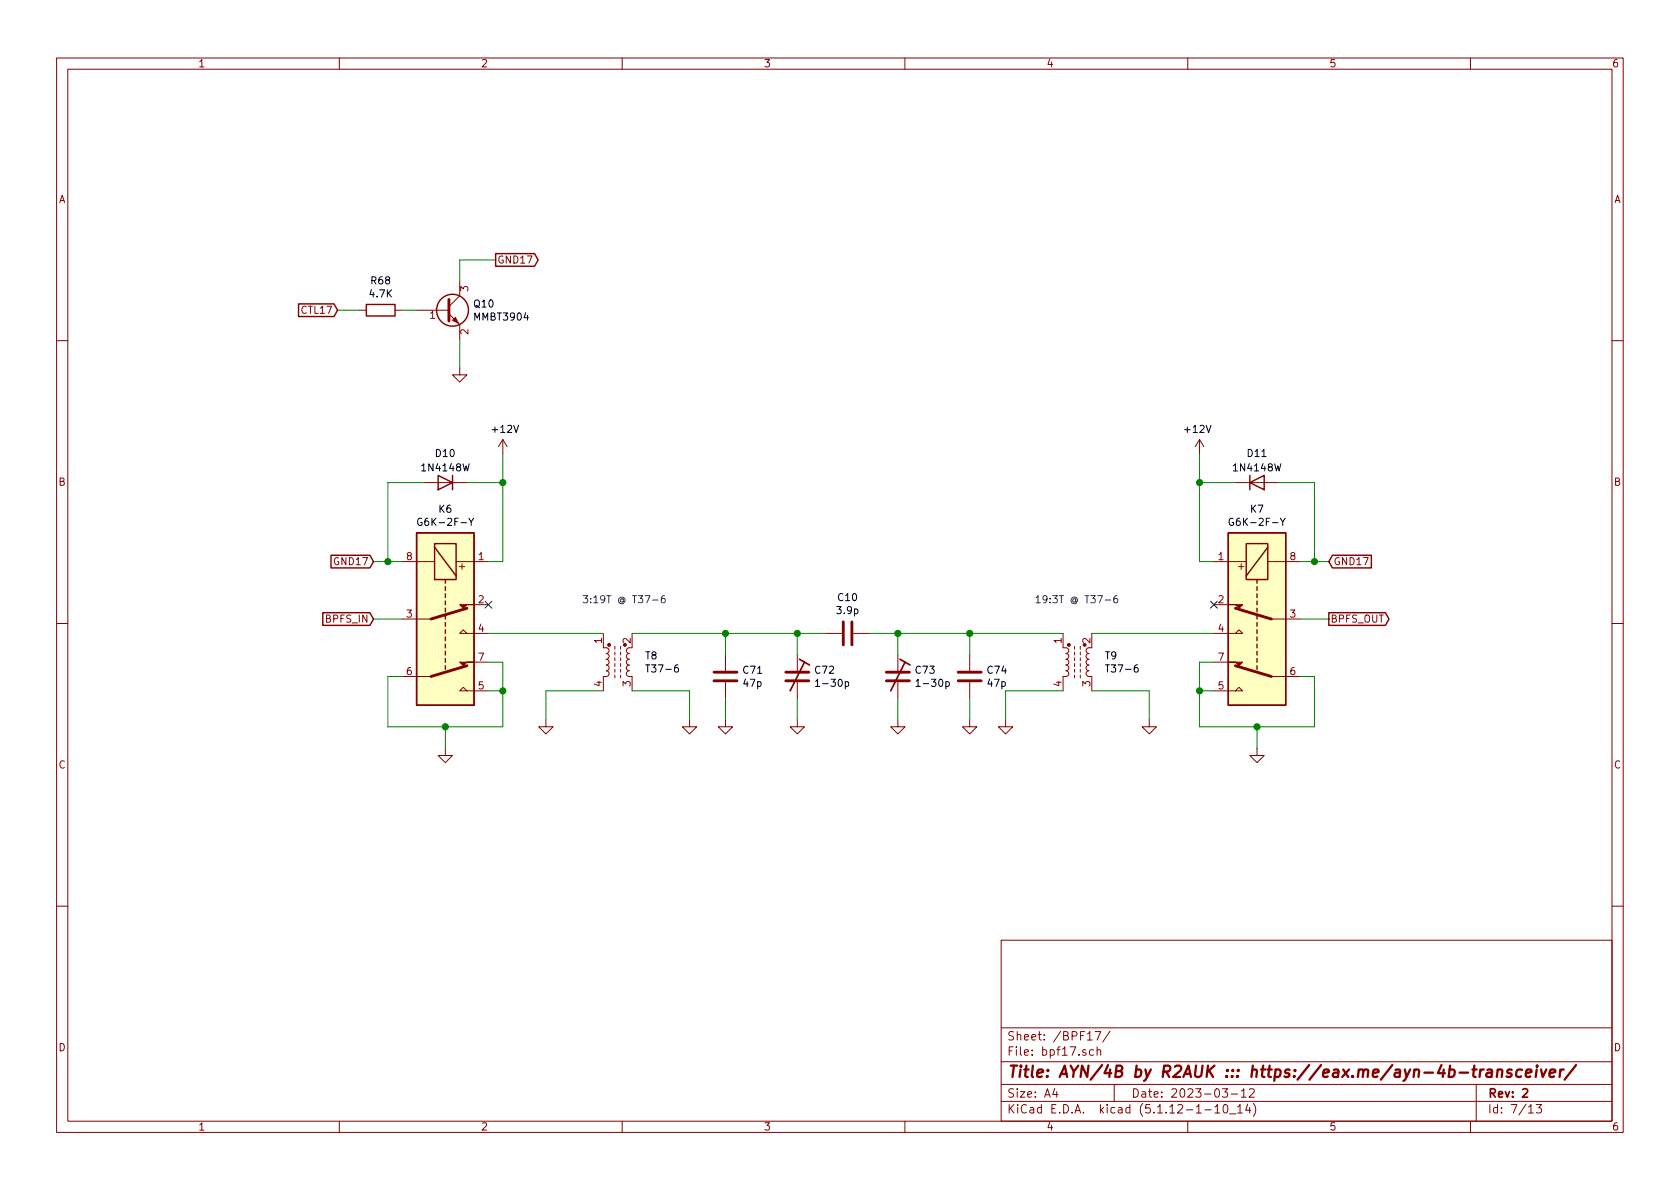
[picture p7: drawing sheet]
EESchema Schematic File Version 4
EELAYER 30 0
EELAYER END
$Descr A4 11693 8268
encoding utf-8
Sheet 7 13
Title "AYN/4B by R2AUK ::: https://eax.me/ayn-4b-transceiver/"
Date "2023-03-12"
Rev "2"
Comp ""
Comment1 ""
Comment2 ""
Comment3 ""
Comment4 ""
$EndDescr
Text GLabel 9250 4300 2    50   Output ~ 0
BPFS_OUT
Text GLabel 2600 4300 0    50   Input ~ 0
BPFS_IN
$Comp
L Relay:G6K-2 K?
U 1 1
P 3100 4300
AR Path="/63A99F22" Ref="K?"  Part="1" 
AR Path="/639CF160/63A99F22" Ref="K?"  Part="1" 
AR Path="/639F4E80/63A99F22" Ref="K6"  Part="1" 
F 0 "K6" V 2333 4300 50  0000 C CNN
F 1 "G6K-2F-Y" V 2424 4300 50  0000 C CNN
F 2 "Relay_SMD:Relay_DPDT_Omron_G6K-2F-Y" H 3100 4300 50  0001 L CNN
F 3 "http://omronfs.omron.com/en_US/ecb/products/pdf/en-g6k.pdf" H 3100 4300 50  0001 C CNN
	1    3100 4300
	0    1    1    0   
$EndComp
$Comp
L power:GND #PWR?
U 1 1
P 3100 5200
AR Path="/63A99F28" Ref="#PWR?"  Part="1" 
AR Path="/639CF160/63A99F28" Ref="#PWR?"  Part="1" 
AR Path="/639F4E80/63A99F28" Ref="#PWR0149"  Part="1" 
F 0 "#PWR0149" H 3100 4950 50  0001 C CNN
F 1 "GND" H 3105 5027 50  0001 C CNN
F 2 "" H 3100 5200 50  0001 C CNN
F 3 "" H 3100 5200 50  0001 C CNN
	1    3100 5200
	1    0    0    -1  
$EndComp
Wire Wire Line
	3100 5200 3100 5050
Wire Wire Line
	3100 5050 3500 5050
Wire Wire Line
	3500 5050 3500 4800
Wire Wire Line
	3500 4800 3400 4800
Wire Wire Line
	3500 4800 3500 4600
Wire Wire Line
	3500 4600 3400 4600
Connection ~ 3500 4800
Wire Wire Line
	3100 5050 2700 5050
Wire Wire Line
	2700 5050 2700 4700
Wire Wire Line
	2700 4700 2800 4700
Connection ~ 3100 5050
$Comp
L power:+12V #PWR?
U 1 1
P 3500 3150
AR Path="/63A99F39" Ref="#PWR?"  Part="1" 
AR Path="/639CF160/63A99F39" Ref="#PWR?"  Part="1" 
AR Path="/639F4E80/63A99F39" Ref="#PWR0139"  Part="1" 
F 0 "#PWR0139" H 3500 3000 50  0001 C CNN
F 1 "+12V" H 3515 3323 50  0000 C CNN
F 2 "" H 3500 3150 50  0001 C CNN
F 3 "" H 3500 3150 50  0001 C CNN
	1    3500 3150
	1    0    0    -1  
$EndComp
$Comp
L Diode:1N4148W D?
U 1 1
P 3100 3350
AR Path="/63A3545E/63A99F3F" Ref="D?"  Part="1" 
AR Path="/63A99F3F" Ref="D?"  Part="1" 
AR Path="/639CF160/63A99F3F" Ref="D?"  Part="1" 
AR Path="/639F4E80/63A99F3F" Ref="D10"  Part="1" 
F 0 "D10" H 3100 3150 50  0000 C CNN
F 1 "1N4148W" H 3100 3250 50  0000 C CNN
F 2 "Diode_SMD:D_SOD-123" H 3100 3175 50  0001 C CNN
F 3 "https://www.vishay.com/docs/85748/1n4148w.pdf" H 3100 3350 50  0001 C CNN
	1    3100 3350
	-1   0    0    1   
$EndComp
Wire Wire Line
	3500 3150 3500 3350
Wire Wire Line
	2800 3900 2700 3900
Wire Wire Line
	2700 3900 2700 3350
Wire Wire Line
	2700 3350 2950 3350
Wire Wire Line
	3500 3900 3400 3900
Wire Wire Line
	3250 3350 3500 3350
Connection ~ 3500 3350
Wire Wire Line
	3500 3350 3500 3900
Wire Wire Line
	2600 4300 2800 4300
Text GLabel 2600 3900 0    50   Input ~ 0
GND17
Wire Wire Line
	2600 3900 2700 3900
Connection ~ 2700 3900
$Comp
L Transistor_BJT:MMBT3904 Q?
U 1 1
P 3100 2150
AR Path="/63701EE5/63A99F51" Ref="Q?"  Part="1" 
AR Path="/63A99F51" Ref="Q?"  Part="1" 
AR Path="/639CF160/63A99F51" Ref="Q?"  Part="1" 
AR Path="/639F4E80/63A99F51" Ref="Q10"  Part="1" 
F 0 "Q10" H 3291 2196 50  0000 L CNN
F 1 "MMBT3904" H 3291 2105 50  0000 L CNN
F 2 "Package_TO_SOT_SMD:SOT-23" H 3300 2075 50  0001 L CIN
F 3 "https://www.fairchildsemi.com/datasheets/2N/2N3904.pdf" H 3100 2150 50  0001 L CNN
	1    3100 2150
	1    0    0    -1  
$EndComp
$Comp
L power:GND #PWR?
U 1 1
P 3200 2550
AR Path="/63A99F57" Ref="#PWR?"  Part="1" 
AR Path="/639CF160/63A99F57" Ref="#PWR?"  Part="1" 
AR Path="/639F4E80/63A99F57" Ref="#PWR0138"  Part="1" 
F 0 "#PWR0138" H 3200 2300 50  0001 C CNN
F 1 "GND" H 3205 2377 50  0001 C CNN
F 2 "" H 3200 2550 50  0001 C CNN
F 3 "" H 3200 2550 50  0001 C CNN
	1    3200 2550
	1    0    0    -1  
$EndComp
Wire Wire Line
	3200 1950 3200 1800
Text GLabel 2350 2150 0    50   Input ~ 0
CTL17
$Comp
L Device:R R?
U 1 1
P 2650 2150
AR Path="/63A99F60" Ref="R?"  Part="1" 
AR Path="/639CF160/63A99F60" Ref="R?"  Part="1" 
AR Path="/639F4E80/63A99F60" Ref="R68"  Part="1" 
F 0 "R68" V 2443 2150 50  0000 C CNN
F 1 "4.7K" V 2534 2150 50  0000 C CNN
F 2 "Resistor_SMD:R_0805_2012Metric_Pad1.15x1.40mm_HandSolder" V 2580 2150 50  0001 C CNN
F 3 "~" H 2650 2150 50  0001 C CNN
	1    2650 2150
	0    1    1    0   
$EndComp
Wire Wire Line
	2350 2150 2500 2150
Wire Wire Line
	2800 2150 2900 2150
Text GLabel 3450 1800 2    50   Output ~ 0
GND17
Wire Wire Line
	3450 1800 3200 1800
$Comp
L Relay:G6K-2 K?
U 1 1
P 8750 4300
AR Path="/63A99F6A" Ref="K?"  Part="1" 
AR Path="/639CF160/63A99F6A" Ref="K?"  Part="1" 
AR Path="/639F4E80/63A99F6A" Ref="K7"  Part="1" 
F 0 "K7" V 7983 4300 50  0000 C CNN
F 1 "G6K-2F-Y" V 8074 4300 50  0000 C CNN
F 2 "Relay_SMD:Relay_DPDT_Omron_G6K-2F-Y" H 8750 4300 50  0001 L CNN
F 3 "http://omronfs.omron.com/en_US/ecb/products/pdf/en-g6k.pdf" H 8750 4300 50  0001 C CNN
	1    8750 4300
	0    -1   1    0   
$EndComp
$Comp
L power:GND #PWR?
U 1 1
P 8750 5200
AR Path="/63A99F70" Ref="#PWR?"  Part="1" 
AR Path="/639CF160/63A99F70" Ref="#PWR?"  Part="1" 
AR Path="/639F4E80/63A99F70" Ref="#PWR0150"  Part="1" 
F 0 "#PWR0150" H 8750 4950 50  0001 C CNN
F 1 "GND" H 8755 5027 50  0001 C CNN
F 2 "" H 8750 5200 50  0001 C CNN
F 3 "" H 8750 5200 50  0001 C CNN
	1    8750 5200
	-1   0    0    -1  
$EndComp
Wire Wire Line
	8750 5200 8750 5050
Wire Wire Line
	8750 5050 8350 5050
Wire Wire Line
	8350 5050 8350 4800
Wire Wire Line
	8350 4800 8450 4800
Wire Wire Line
	8350 4800 8350 4600
Wire Wire Line
	8350 4600 8450 4600
Connection ~ 8350 4800
Wire Wire Line
	8750 5050 9150 5050
Wire Wire Line
	9150 5050 9150 4700
Wire Wire Line
	9150 4700 9050 4700
Connection ~ 8750 5050
$Comp
L power:+12V #PWR?
U 1 1
P 8350 3150
AR Path="/63A99F81" Ref="#PWR?"  Part="1" 
AR Path="/639CF160/63A99F81" Ref="#PWR?"  Part="1" 
AR Path="/639F4E80/63A99F81" Ref="#PWR0140"  Part="1" 
F 0 "#PWR0140" H 8350 3000 50  0001 C CNN
F 1 "+12V" H 8365 3323 50  0000 C CNN
F 2 "" H 8350 3150 50  0001 C CNN
F 3 "" H 8350 3150 50  0001 C CNN
	1    8350 3150
	-1   0    0    -1  
$EndComp
$Comp
L Diode:1N4148W D?
U 1 1
P 8750 3350
AR Path="/63A3545E/63A99F87" Ref="D?"  Part="1" 
AR Path="/63A99F87" Ref="D?"  Part="1" 
AR Path="/639CF160/63A99F87" Ref="D?"  Part="1" 
AR Path="/639F4E80/63A99F87" Ref="D11"  Part="1" 
F 0 "D11" H 8750 3150 50  0000 C CNN
F 1 "1N4148W" H 8750 3250 50  0000 C CNN
F 2 "Diode_SMD:D_SOD-123" H 8750 3175 50  0001 C CNN
F 3 "https://www.vishay.com/docs/85748/1n4148w.pdf" H 8750 3350 50  0001 C CNN
	1    8750 3350
	1    0    0    1   
$EndComp
Wire Wire Line
	8350 3150 8350 3350
Wire Wire Line
	9050 3900 9150 3900
Wire Wire Line
	9150 3900 9150 3350
Wire Wire Line
	9150 3350 8900 3350
Wire Wire Line
	8350 3900 8450 3900
Wire Wire Line
	8600 3350 8350 3350
Connection ~ 8350 3350
Wire Wire Line
	8350 3350 8350 3900
Wire Wire Line
	9250 4300 9050 4300
Text GLabel 9250 3900 2    50   Input ~ 0
GND17
Wire Wire Line
	9250 3900 9150 3900
Connection ~ 9150 3900
NoConn ~ 3400 4200
NoConn ~ 8450 4200
$Comp
L power:GND #PWR?
U 1 1
P 3800 5000
AR Path="/63A99FA1" Ref="#PWR?"  Part="1" 
AR Path="/639CF160/63A99FA1" Ref="#PWR?"  Part="1" 
AR Path="/639F4E80/63A99FA1" Ref="#PWR0141"  Part="1" 
F 0 "#PWR0141" H 3800 4750 50  0001 C CNN
F 1 "GND" H 3805 4827 50  0001 C CNN
F 2 "" H 3800 5000 50  0001 C CNN
F 3 "" H 3800 5000 50  0001 C CNN
	1    3800 5000
	1    0    0    -1  
$EndComp
$Comp
L power:GND #PWR?
U 1 1
P 4800 5000
AR Path="/63A99FA7" Ref="#PWR?"  Part="1" 
AR Path="/639CF160/63A99FA7" Ref="#PWR?"  Part="1" 
AR Path="/639F4E80/63A99FA7" Ref="#PWR0142"  Part="1" 
F 0 "#PWR0142" H 4800 4750 50  0001 C CNN
F 1 "GND" H 4805 4827 50  0001 C CNN
F 2 "" H 4800 5000 50  0001 C CNN
F 3 "" H 4800 5000 50  0001 C CNN
	1    4800 5000
	1    0    0    -1  
$EndComp
Wire Wire Line
	4800 5000 4800 4800
Wire Wire Line
	3800 5000 3800 4800
$Comp
L Device:C C?
U 1 1
P 5050 4700
AR Path="/635E77F3/63A99FB1" Ref="C?"  Part="1" 
AR Path="/639CF160/63A99FB1" Ref="C?"  Part="1" 
AR Path="/639F4E80/63A99FB1" Ref="C71"  Part="1" 
F 0 "C71" H 5165 4746 50  0000 L CNN
F 1 "47p" H 5165 4655 50  0000 L CNN
F 2 "Capacitor_SMD:C_0805_2012Metric_Pad1.15x1.40mm_HandSolder" H 5088 4550 50  0001 C CNN
F 3 "~" H 5050 4700 50  0001 C CNN
	1    5050 4700
	1    0    0    -1  
$EndComp
$Comp
L power:GND #PWR?
U 1 1
P 5050 5000
AR Path="/635E77F3/63A99FB7" Ref="#PWR?"  Part="1" 
AR Path="/639CF160/63A99FB7" Ref="#PWR?"  Part="1" 
AR Path="/639F4E80/63A99FB7" Ref="#PWR0143"  Part="1" 
F 0 "#PWR0143" H 5050 4750 50  0001 C CNN
F 1 "GND" H 5055 4827 50  0001 C CNN
F 2 "" H 5050 5000 50  0001 C CNN
F 3 "" H 5050 5000 50  0001 C CNN
	1    5050 5000
	1    0    0    -1  
$EndComp
Wire Wire Line
	5050 5000 5050 4850
Wire Wire Line
	5050 4550 5050 4400
$Comp
L Device:CTRIM C?
U 1 1
P 5550 4700
AR Path="/639CF160/63A99FC0" Ref="C?"  Part="1" 
AR Path="/639F4E80/63A99FC0" Ref="C72"  Part="1" 
F 0 "C72" H 5665 4746 50  0000 L CNN
F 1 "1-30p" H 5665 4655 50  0000 L CNN
F 2 "My_Library:C_Trim_THD_L7.0mm_W6.5mm_P5.00mm" H 5550 4700 50  0001 C CNN
F 3 "~" H 5550 4700 50  0001 C CNN
	1    5550 4700
	1    0    0    -1  
$EndComp
$Comp
L power:GND #PWR?
U 1 1
P 5550 5000
AR Path="/635E77F3/63A99FC6" Ref="#PWR?"  Part="1" 
AR Path="/639CF160/63A99FC6" Ref="#PWR?"  Part="1" 
AR Path="/639F4E80/63A99FC6" Ref="#PWR0144"  Part="1" 
F 0 "#PWR0144" H 5550 4750 50  0001 C CNN
F 1 "GND" H 5555 4827 50  0001 C CNN
F 2 "" H 5550 5000 50  0001 C CNN
F 3 "" H 5550 5000 50  0001 C CNN
	1    5550 5000
	1    0    0    -1  
$EndComp
Wire Wire Line
	5550 5000 5550 4850
Wire Wire Line
	5550 4550 5550 4400
Wire Wire Line
	5550 4400 5050 4400
Connection ~ 5050 4400
Wire Wire Line
	5750 4400 5550 4400
Connection ~ 5550 4400
$Comp
L power:GND #PWR?
U 1 1
P 8000 5000
AR Path="/63A99FDE" Ref="#PWR?"  Part="1" 
AR Path="/639CF160/63A99FDE" Ref="#PWR?"  Part="1" 
AR Path="/639F4E80/63A99FDE" Ref="#PWR0148"  Part="1" 
F 0 "#PWR0148" H 8000 4750 50  0001 C CNN
F 1 "GND" H 8005 4827 50  0001 C CNN
F 2 "" H 8000 5000 50  0001 C CNN
F 3 "" H 8000 5000 50  0001 C CNN
	1    8000 5000
	-1   0    0    -1  
$EndComp
$Comp
L power:GND #PWR?
U 1 1
P 7000 5000
AR Path="/63A99FE4" Ref="#PWR?"  Part="1" 
AR Path="/639CF160/63A99FE4" Ref="#PWR?"  Part="1" 
AR Path="/639F4E80/63A99FE4" Ref="#PWR0147"  Part="1" 
F 0 "#PWR0147" H 7000 4750 50  0001 C CNN
F 1 "GND" H 7005 4827 50  0001 C CNN
F 2 "" H 7000 5000 50  0001 C CNN
F 3 "" H 7000 5000 50  0001 C CNN
	1    7000 5000
	-1   0    0    -1  
$EndComp
Wire Wire Line
	7000 5000 7000 4800
Wire Wire Line
	8000 5000 8000 4800
$Comp
L Device:C C?
U 1 1
P 6750 4700
AR Path="/635E77F3/63A99FEE" Ref="C?"  Part="1" 
AR Path="/639CF160/63A99FEE" Ref="C?"  Part="1" 
AR Path="/639F4E80/63A99FEE" Ref="C74"  Part="1" 
F 0 "C74" H 6865 4746 50  0000 L CNN
F 1 "47p" H 6865 4655 50  0000 L CNN
F 2 "Capacitor_SMD:C_0805_2012Metric_Pad1.15x1.40mm_HandSolder" H 6788 4550 50  0001 C CNN
F 3 "~" H 6750 4700 50  0001 C CNN
	1    6750 4700
	1    0    0    -1  
$EndComp
$Comp
L power:GND #PWR?
U 1 1
P 6750 5000
AR Path="/635E77F3/63A99FF4" Ref="#PWR?"  Part="1" 
AR Path="/639CF160/63A99FF4" Ref="#PWR?"  Part="1" 
AR Path="/639F4E80/63A99FF4" Ref="#PWR0146"  Part="1" 
F 0 "#PWR0146" H 6750 4750 50  0001 C CNN
F 1 "GND" H 6755 4827 50  0001 C CNN
F 2 "" H 6750 5000 50  0001 C CNN
F 3 "" H 6750 5000 50  0001 C CNN
	1    6750 5000
	-1   0    0    -1  
$EndComp
Wire Wire Line
	6750 5000 6750 4850
Wire Wire Line
	6750 4550 6750 4400
$Comp
L Device:CTRIM C?
U 1 1
P 6250 4700
AR Path="/639CF160/63A99FFD" Ref="C?"  Part="1" 
AR Path="/639F4E80/63A99FFD" Ref="C73"  Part="1" 
F 0 "C73" H 6365 4746 50  0000 L CNN
F 1 "1-30p" H 6365 4655 50  0000 L CNN
F 2 "My_Library:C_Trim_THD_L7.0mm_W6.5mm_P5.00mm" H 6250 4700 50  0001 C CNN
F 3 "~" H 6250 4700 50  0001 C CNN
	1    6250 4700
	1    0    0    -1  
$EndComp
$Comp
L power:GND #PWR?
U 1 1
P 6250 5000
AR Path="/635E77F3/63A9A003" Ref="#PWR?"  Part="1" 
AR Path="/639CF160/63A9A003" Ref="#PWR?"  Part="1" 
AR Path="/639F4E80/63A9A003" Ref="#PWR0145"  Part="1" 
F 0 "#PWR0145" H 6250 4750 50  0001 C CNN
F 1 "GND" H 6255 4827 50  0001 C CNN
F 2 "" H 6250 5000 50  0001 C CNN
F 3 "" H 6250 5000 50  0001 C CNN
	1    6250 5000
	-1   0    0    -1  
$EndComp
Wire Wire Line
	6250 5000 6250 4850
Wire Wire Line
	6250 4550 6250 4400
Wire Wire Line
	6250 4400 6750 4400
Connection ~ 6750 4400
Wire Wire Line
	6050 4400 6250 4400
Connection ~ 6250 4400
Text Notes 4050 4200 0    50   ~ 0
3:19T @ T37-6
Text Notes 7200 4200 0    50   ~ 0
19:3T @ T37-6
Wire Wire Line
	3200 2350 3200 2550
$Comp
L Device:L_Core_Ferrite_Coupled_1423 T?
U 1 1
P 4300 4600
AR Path="/639CF160/63D1E46E" Ref="T?"  Part="1" 
AR Path="/639F3EE8/63D1E46E" Ref="T?"  Part="1" 
AR Path="/639F4E80/63D1E46E" Ref="T8"  Part="1" 
F 0 "T8" V 4254 4412 50  0000 R CNN
F 1 "T37-6" V 4345 4412 50  0000 R CNN
F 2 "Package_DIP:DIP-4_W7.62mm" H 4300 4600 50  0001 C CNN
F 3 "~" H 4300 4600 50  0001 C CNN
	1    4300 4600
	0    -1   1    0   
$EndComp
$Comp
L Device:L_Core_Ferrite_Coupled_1423 T?
U 1 1
P 7500 4600
AR Path="/639CF160/63D205F4" Ref="T?"  Part="1" 
AR Path="/639F3EE8/63D205F4" Ref="T?"  Part="1" 
AR Path="/639F4E80/63D205F4" Ref="T9"  Part="1" 
F 0 "T9" V 7454 4412 50  0000 R CNN
F 1 "T37-6" V 7545 4412 50  0000 R CNN
F 2 "Package_DIP:DIP-4_W7.62mm" H 7500 4600 50  0001 C CNN
F 3 "~" H 7500 4600 50  0001 C CNN
	1    7500 4600
	0    -1   1    0   
$EndComp
Wire Wire Line
	6750 4400 7400 4400
Wire Wire Line
	7000 4800 7400 4800
Wire Wire Line
	7600 4800 8000 4800
Wire Wire Line
	7600 4400 8450 4400
Wire Wire Line
	3400 4400 4200 4400
Wire Wire Line
	4400 4400 5050 4400
Wire Wire Line
	4400 4800 4800 4800
Wire Wire Line
	3800 4800 4200 4800
$Comp
L Device:C C?
U 1 1
P 5900 4400
AR Path="/638B3032/63D57F8E" Ref="C?"  Part="1" 
AR Path="/63A3545E/63D57F8E" Ref="C?"  Part="1" 
AR Path="/63701EE5/63D57F8E" Ref="C?"  Part="1" 
AR Path="/639CF160/63D57F8E" Ref="C?"  Part="1" 
AR Path="/639F4E80/63D57F8E" Ref="C10"  Part="1" 
F 0 "C10" V 5648 4400 50  0000 C CNN
F 1 "3.9p" V 5739 4400 50  0000 C CNN
F 2 "Capacitor_SMD:C_0805_2012Metric_Pad1.15x1.40mm_HandSolder" H 5938 4250 50  0001 C CNN
F 3 "~" H 5900 4400 50  0001 C CNN
	1    5900 4400
	0    1    1    0   
$EndComp
$EndSCHEMATC
